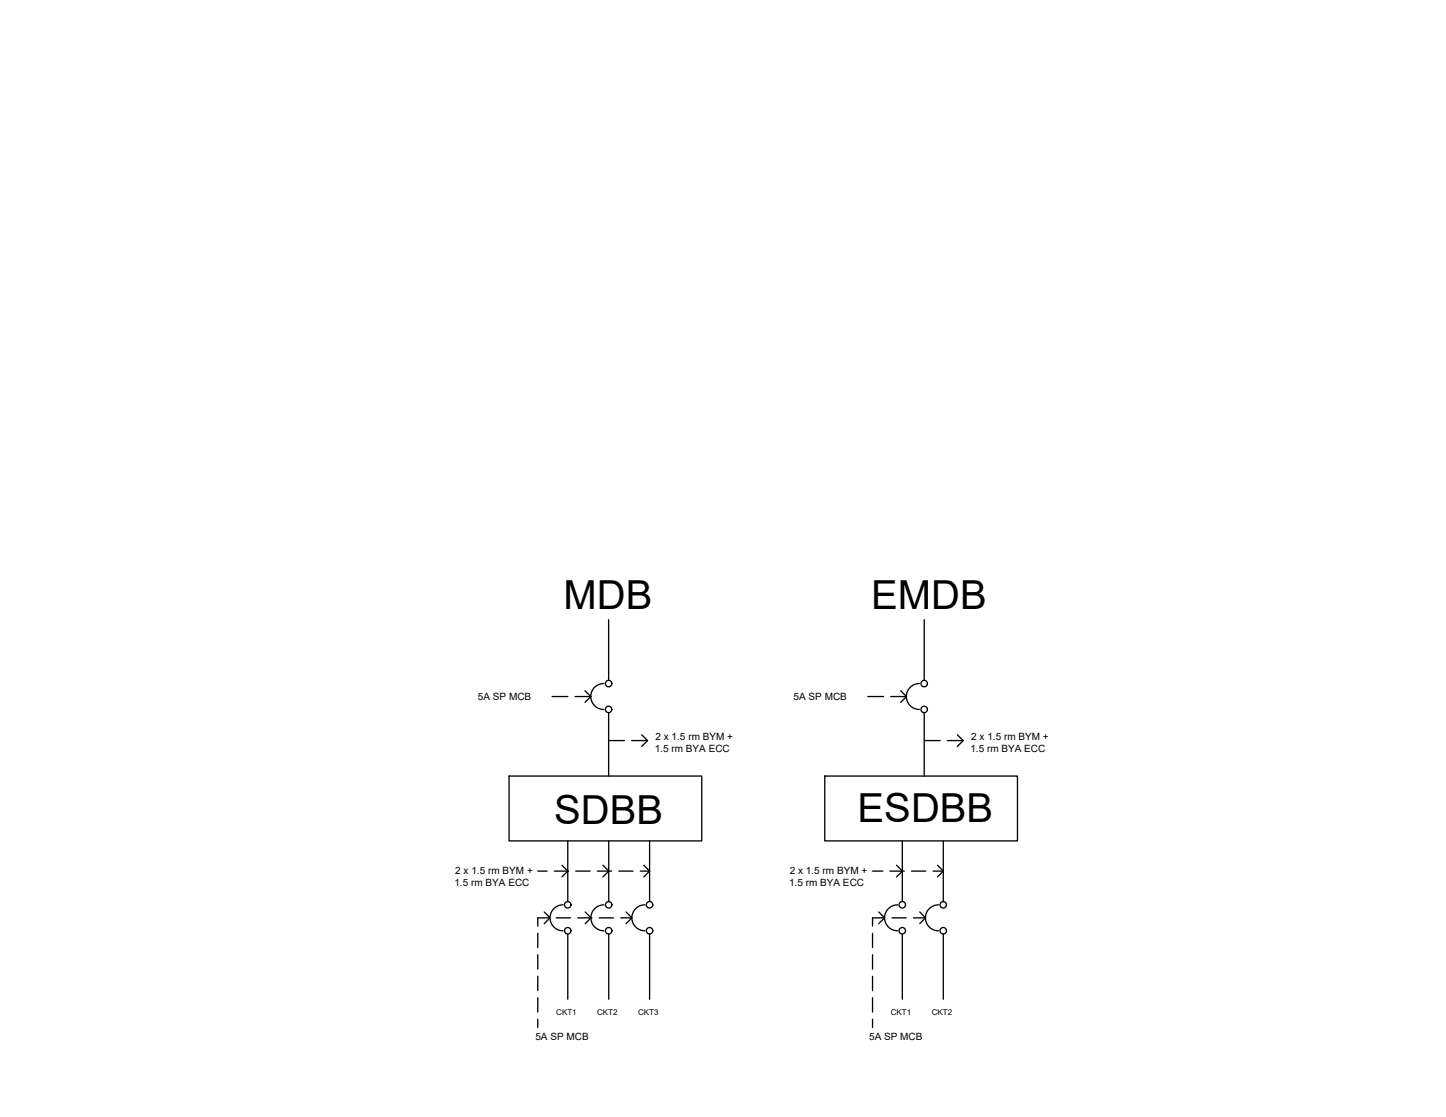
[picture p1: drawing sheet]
<svg xmlns="http://www.w3.org/2000/svg" width="279mm" height="216mm" viewBox="0 0 279 216" stroke-linecap="round" stroke-linejoin="round" font-family="sans-serif">
<!-- layer: 0 -->
<g fill="none" stroke="#000" stroke-width=".25">
<path d="M117.6 119.8v11.7M178.6 119.8v11.7M106.7 134.6h3M111.1 134.6h3.1M113 133.5l1.2 1.1-1.2 1.2M116.7 132.1a2.51 2.51 0 0 0-2.5 2.5 2.51 2.51 0 0 0 2.5 2.5M117.6 137.8v12.2M167.7 134.6h3M172.1 134.6h3.1M174 133.5l1.2 1.1-1.2 1.2M177.6 132.1a2.51 2.51 0 0 0-2.5 2.5 2.51 2.51 0 0 0 2.5 2.5M178.6 137.8v12.2"/>
<path d="M98.4 150h37.2v12.5h-37.2zM117.6 143.1h3.1M124 142l1.1 1.1h-3.1M125.1 143.1l-1.1 1.2M159.4 150h37.2v12.5h-37.2zM178.6 143.1h3.1M185 142l1.1 1.1h-3.1M186.1 143.1l-1.1 1.2M103.9 168.4h1.8M105.2 176.3l1.1 1.1-1.1 1.1M106.1 177.4h-2.2v1.6M107.1 168.4h2.8"/>
<path d="M107.5 177.4h2.7M108.6 167.2l1.1 1.2-1.1 1.1M108.8 174.9a2.51 2.51 0 0 0-2.5 2.5 2.51 2.51 0 0 0 2.5 2.5M109.7 162.5v11.8M111.3 168.4h2.7M111.6 177.4h2.8M113.1 176.3l1.1 1.1-1.1 1.1M115.4 168.4h2.8M115.8 177.4h2.7M116.5 167.2l1.1 1.2-1.1 1.1M116.7 174.9a2.51 2.51 0 0 0-2.5 2.5 2.51 2.51 0 0 0 2.5 2.5M117.6 162.5v11.8"/>
<path d="M119.6 168.4h2.7M119.9 177.4h2.2M121 176.3l1.1 1.1-1.1 1.1M123.7 168.4h1.8M124.4 167.2l1.1 1.2-1.1 1.1M124.6 174.9a2.51 2.51 0 0 0-2.5 2.5 2.51 2.51 0 0 0 2.5 2.5M125.5 162.5v11.8M168.6 168.4h2M169.8 176.3l1.1 1.1-1.1 1.1M170.9 177.4h-2.3v1.6M172 168.4h2.7M172.3 177.4h2.8"/>
<path d="M173.2 167.2l1.1 1.2-1.1 1.1M173.4 174.9a2.51 2.51 0 0 0-2.5 2.5 2.51 2.51 0 0 0 2.5 2.5M174.3 162.5v11.8M176.1 168.4h2.8M176.5 177.4h2.3M177.7 176.3l1.1 1.1-1.1 1.1M180.3 168.4h2M181.1 167.2l1.2 1.2-1.2 1.1M181.3 174.9a2.51 2.51 0 0 0-2.5 2.5 2.51 2.51 0 0 0 2.5 2.5M182.3 162.5v11.8M103.9 180.4v2.7M103.9 184.5v2.8"/>
<path d="M103.9 188.7v2.8M103.9 192.8v2.8M103.9 197v1.6M109.7 180.5v12.6M117.6 180.5v12.6M125.5 180.5v12.6M168.6 180.4v2.7M168.6 184.5v2.8M168.6 188.7v2.8M168.6 192.8v2.8M168.6 197v1.6M174.3 180.5v12.6"/>
<path d="M182.3 180.5v12.6"/>
<circle cx="117.6" cy="132.1" r=".62"/>
<circle cx="117.6" cy="137.1" r=".62"/>
<circle cx="178.6" cy="132.1" r=".62"/>
<circle cx="178.6" cy="137.1" r=".62"/>
<circle cx="109.7" cy="174.9" r=".62"/>
<circle cx="109.7" cy="179.9" r=".62"/>
<circle cx="117.6" cy="174.9" r=".62"/>
<circle cx="117.6" cy="179.9" r=".62"/>
<circle cx="125.5" cy="174.9" r=".62"/>
<circle cx="125.5" cy="179.9" r=".62"/>
<circle cx="174.3" cy="179.9" r=".62"/>
<circle cx="174.3" cy="174.9" r=".62"/>
<circle cx="182.3" cy="174.9" r=".62"/>
<circle cx="182.3" cy="179.9" r=".62"/>
</g>
<g font-size="7.7">
<text x="108.9" y="117.7">MDB</text>
<text x="168.3" y="117.7">EMDB</text>
<text x="107.1" y="159.3">SDBB</text>
<text x="165.7" y="158.9">ESDBB</text>
</g>
<g font-size="1.9">
<text x="92.4" y="135.4">5A SP MCB</text>
<text x="153.3" y="135.4">5A SP MCB</text>
<text x="126.7" y="143">2 x 1.5 rm BYM +</text>
<text x="187.7" y="143">2 x 1.5 rm BYM +</text>
<text x="126.5" y="145.3">1.5 rm BYA ECC</text>
<text x="187.5" y="145.3">1.5 rm BYA ECC</text>
<text x="87.8" y="171.3">1.5 rm BYA ECC</text>
<text x="88" y="169">2 x 1.5 rm BYM +</text>
<text x="152.5" y="171.3">1.5 rm BYA ECC</text>
<text x="152.6" y="169">2 x 1.5 rm BYM +</text>
<text x="103.4" y="200.9">5A SP MCB</text>
<text x="167.9" y="200.9">5A SP MCB</text>
</g>
<g font-size="1.5">
<text x="107.5" y="196.2">CKT1</text>
<text x="115.4" y="196.2">CKT2</text>
<text x="123.3" y="196.2">CKT3</text>
<text x="172.1" y="196.2">CKT1</text>
<text x="180" y="196.2">CKT2</text>
</g>
</svg>
